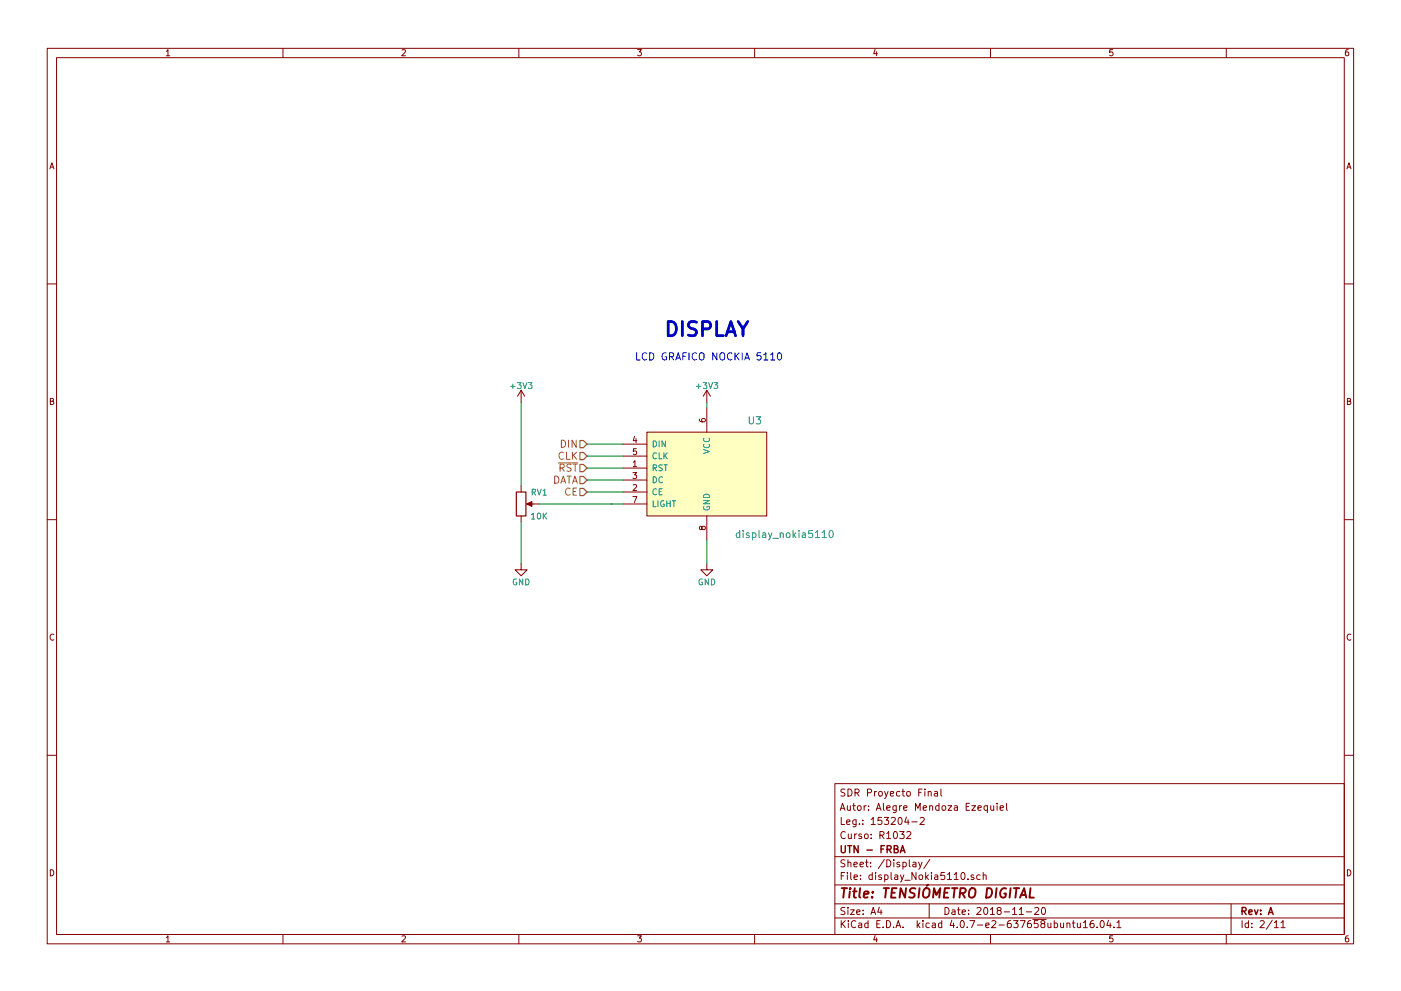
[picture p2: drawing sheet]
EESchema Schematic File Version 2
LIBS:TensiometroDigital-rescue
LIBS:power
LIBS:device
LIBS:switches
LIBS:relays
LIBS:motors
LIBS:transistors
LIBS:conn
LIBS:linear
LIBS:regul
LIBS:74xx
LIBS:cmos4000
LIBS:adc-dac
LIBS:memory
LIBS:xilinx
LIBS:microcontrollers
LIBS:dsp
LIBS:microchip
LIBS:analog_switches
LIBS:motorola
LIBS:texas
LIBS:intel
LIBS:audio
LIBS:interface
LIBS:digital-audio
LIBS:philips
LIBS:display
LIBS:cypress
LIBS:siliconi
LIBS:opto
LIBS:atmel
LIBS:contrib
LIBS:valves
LIBS:MCU_NXP_LPC
LIBS:mc34064
LIBS:display_nokia5110
LIBS:lm2940
LIBS:lm2575
LIBS:bav199
LIBS:mpxv5050gp
LIBS:lm8364
LIBS:TensiometroDigital-cache
EELAYER 25 0
EELAYER END
$Descr A4 11693 8268
encoding utf-8
Sheet 2 11
Title "TENSIÓMETRO DIGITAL"
Date "2018-11-20"
Rev "A"
Comp "UTN - FRBA"
Comment1 "Curso: R1032"
Comment2 "Leg.: 153204-2"
Comment3 "Autor: Alegre Mendoza Ezequiel"
Comment4 "SDR Proyecto Final"
$EndDescr
Text Notes 5300 3000 0    60   ~ 0
LCD GRAFICO NOCKIA 5110	
$Comp
L display_nokia5110 U3
U 1 1
P 5400 3600
F 0 "U3" H 6300 3700 60  0000 C CNN
F 1 "display_nokia5110" H 6550 2750 60  0000 C CNN
F 2 "Socket_Strips:Socket_Strip_Straight_1x08_Pitch2.54mm" H 5400 3600 60  0001 C CNN
F 3 "" H 5400 3600 60  0001 C CNN
F 4 "LCD-10168" H 5400 3600 60  0001 C CNN "manf#"
	1    5400 3600
	1    0    0    -1  
$EndComp
$Comp
L GND #PWR01
U 1 1
P 5900 4700
F 0 "#PWR01" H 5900 4450 50  0001 C CNN
F 1 "GND" H 5900 4550 50  0000 C CNN
F 2 "" H 5900 4700 50  0001 C CNN
F 3 "" H 5900 4700 50  0001 C CNN
	1    5900 4700
	1    0    0    -1  
$EndComp
Text HLabel 4900 3700 0    60   Input ~ 0
DIN
Text HLabel 4900 3800 0    60   Input ~ 0
CLK
Text HLabel 4900 3900 0    60   Input ~ 0
~RST
Text HLabel 4900 4000 0    60   Input ~ 0
DATA
Text HLabel 4900 4100 0    60   Input ~ 0
CE
$Comp
L POT RV1
U 1 1
P 4350 4200
F 0 "RV1" H 4500 4300 50  0000 C CNN
F 1 "10K" H 4500 4100 50  0000 C CNN
F 2 "Potentiometers:Potentiometer_Trimmer_Bourns_3296W" H 4350 4200 50  0001 C CNN
F 3 "3296W-1-103LF" H 4350 4200 50  0001 C CNN
	1    4350 4200
	1    0    0    -1  
$EndComp
$Comp
L GND #PWR02
U 1 1
P 4350 4700
F 0 "#PWR02" H 4350 4450 50  0001 C CNN
F 1 "GND" H 4350 4550 50  0000 C CNN
F 2 "" H 4350 4700 50  0001 C CNN
F 3 "" H 4350 4700 50  0001 C CNN
	1    4350 4700
	1    0    0    -1  
$EndComp
$Comp
L +3V3 #PWR03
U 1 1
P 4350 3350
F 0 "#PWR03" H 4350 3200 50  0001 C CNN
F 1 "+3V3" H 4350 3490 50  0000 C CNN
F 2 "" H 4350 3350 50  0001 C CNN
F 3 "" H 4350 3350 50  0001 C CNN
	1    4350 3350
	1    0    0    -1  
$EndComp
$Comp
L +3V3 #PWR04
U 1 1
P 5900 3350
F 0 "#PWR04" H 5900 3200 50  0001 C CNN
F 1 "+3V3" H 5900 3490 50  0000 C CNN
F 2 "" H 5900 3350 50  0001 C CNN
F 3 "" H 5900 3350 50  0001 C CNN
	1    5900 3350
	1    0    0    -1  
$EndComp
Wire Wire Line
	5900 4700 5900 4500
Wire Wire Line
	5900 3350 5900 3400
Wire Wire Line
	5200 3700 4900 3700
Wire Wire Line
	5200 3800 4900 3800
Wire Wire Line
	5200 3900 4900 3900
Wire Wire Line
	5200 4000 4900 4000
Wire Wire Line
	5200 4100 4900 4100
Wire Wire Line
	4500 4200 5200 4200
Wire Wire Line
	4350 4700 4350 4350
Wire Wire Line
	4350 4050 4350 3350
Text Notes 5550 2800 0    118  ~ 24
DISPLAY
Wire Wire Line
	5100 4200 5100 4200
$EndSCHEMATC
